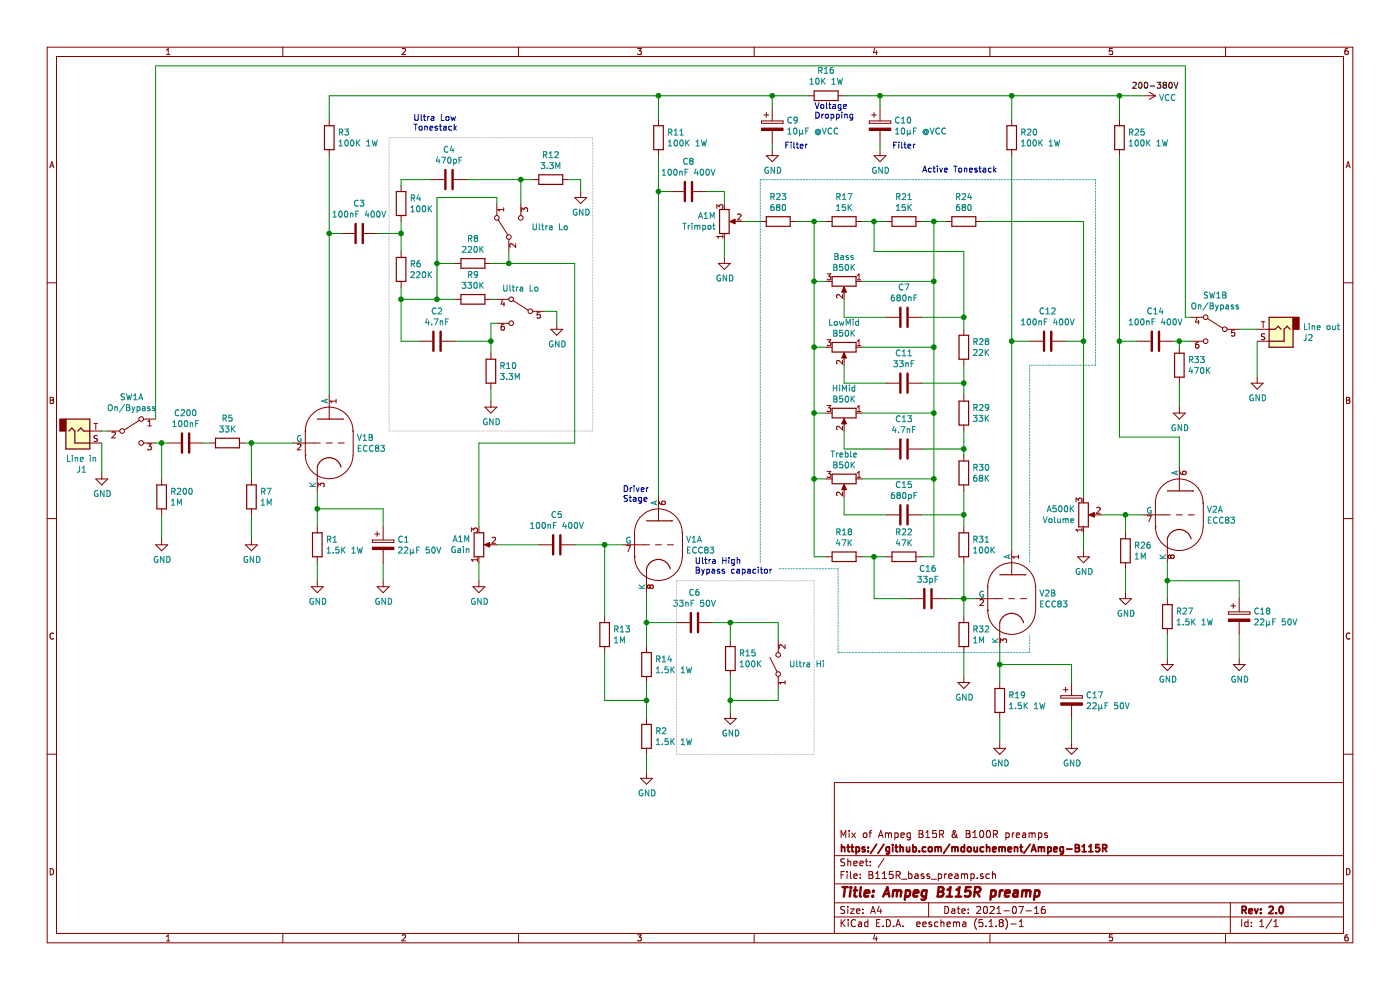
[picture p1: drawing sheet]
EESchema Schematic File Version 4
EELAYER 30 0
EELAYER END
$Descr A4 11693 8268
encoding utf-8
Sheet 1 1
Title "Ampeg B115R preamp"
Date "2021-07-16"
Rev "2.0"
Comp "https://github.com/mdouchement/Ampeg-B115R"
Comment1 "Mix of Ampeg B15R & B100R preamps"
Comment2 ""
Comment3 ""
Comment4 ""
$EndDescr
$Comp
L Connector:AudioJack2 J1
U 1 1
P 650 3600
F 0 "J1" H 682 3925 50  0000 C CNN
F 1 "Line in" H 682 3834 50  0000 C CNN
F 2 "Connector_Audio:Jack_6.35mm_Neutrik_NMJ4HCD2_Horizontal" H 650 3600 50  0001 C CNN
F 3 "~" H 650 3600 50  0001 C CNN
F 4 "https://www.tube-town.net/ttstore/cliff-6-3-mono-switched-jack.html" H 650 3600 50  0001 C CNN "Links"
	1    650  3600
	1    0    0    1   
$EndComp
$Comp
L Device:R R7
U 1 1
P 2100 4150
F 0 "R7" H 2170 4196 50  0000 L CNN
F 1 "1M" H 2170 4105 50  0000 L CNN
F 2 "Resistor_THT:R_Axial_DIN0414_L11.9mm_D4.5mm_P15.24mm_Horizontal" V 2030 4150 50  0001 C CNN
F 3 "~" H 2100 4150 50  0001 C CNN
F 4 "https://www.tube-town.net/ttstore/xicon-carbon-film-resistor-1m-1-watt.html" H 2100 4150 50  0001 C CNN "Links"
	1    2100 4150
	1    0    0    -1  
$EndComp
$Comp
L Device:R R5
U 1 1
P 1900 3700
F 0 "R5" V 1693 3700 50  0000 C CNN
F 1 "33K" V 1784 3700 50  0000 C CNN
F 2 "Resistor_THT:R_Axial_DIN0414_L11.9mm_D4.5mm_P15.24mm_Horizontal" V 1830 3700 50  0001 C CNN
F 3 "~" H 1900 3700 50  0001 C CNN
F 4 "https://www.tube-town.net/ttstore/xicon-carbon-film-resistor-68k-1-watt.html" H 1900 3700 50  0001 C CNN "Links"
	1    1900 3700
	0    1    1    0   
$EndComp
$Comp
L Valve:ECC83 V1
U 2 1
P 2750 3700
F 0 "V1" H 2978 3746 50  0000 L CNN
F 1 "ECC83" H 2978 3655 50  0000 L CNN
F 2 "Valve:Valve_Noval_P" H 3020 3300 50  0001 C CNN
F 3 "" H 2750 3700 50  0001 C CNN
F 4 "https://www.tube-town.net/ttstore/jj-12ax7-ecc83s.html" H 2750 3700 50  0001 C CNN "Links"
	2    2750 3700
	1    0    0    -1  
$EndComp
$Comp
L Device:R R3
U 1 1
P 2750 1150
F 0 "R3" H 2820 1196 50  0000 L CNN
F 1 "100K 1W" H 2820 1105 50  0000 L CNN
F 2 "Resistor_THT:R_Axial_DIN0414_L11.9mm_D4.5mm_P15.24mm_Horizontal" V 2680 1150 50  0001 C CNN
F 3 "~" H 2750 1150 50  0001 C CNN
F 4 "1W" H 2750 1150 50  0001 C CNN "Power"
F 5 "https://www.tube-town.net/ttstore/xicon-carbon-film-resistor-100k-1-watt.html" H 2750 1150 50  0001 C CNN "Links"
	1    2750 1150
	1    0    0    -1  
$EndComp
$Comp
L power:GND #PWR0107
U 1 1
P 2100 4500
F 0 "#PWR0107" H 2100 4250 50  0001 C CNN
F 1 "GND" H 2105 4327 50  0000 C CNN
F 2 "" H 2100 4500 50  0001 C CNN
F 3 "" H 2100 4500 50  0001 C CNN
	1    2100 4500
	1    0    0    -1  
$EndComp
$Comp
L Device:R R1
U 1 1
P 2650 4550
F 0 "R1" H 2720 4596 50  0000 L CNN
F 1 "1.5K 1W" H 2720 4505 50  0000 L CNN
F 2 "Resistor_THT:R_Axial_DIN0414_L11.9mm_D4.5mm_P15.24mm_Horizontal" V 2580 4550 50  0001 C CNN
F 3 "~" H 2650 4550 50  0001 C CNN
F 4 "https://www.tube-town.net/ttstore/xicon-carbon-film-resistor-1-5k-1-watt.html" H 2650 4550 50  0001 C CNN "Links"
	1    2650 4550
	1    0    0    -1  
$EndComp
$Comp
L power:GND #PWR0108
U 1 1
P 2650 4850
F 0 "#PWR0108" H 2650 4600 50  0001 C CNN
F 1 "GND" H 2655 4677 50  0000 C CNN
F 2 "" H 2650 4850 50  0001 C CNN
F 3 "" H 2650 4850 50  0001 C CNN
	1    2650 4850
	1    0    0    -1  
$EndComp
$Comp
L Device:CP C1
U 1 1
P 3200 4550
F 0 "C1" H 3318 4596 50  0000 L CNN
F 1 "22µF 50V" H 3318 4505 50  0000 L CNN
F 2 "Capacitor_THT:CP_Axial_L11.0mm_D6.0mm_P18.00mm_Horizontal" H 3238 4400 50  0001 C CNN
F 3 "~" H 3200 4550 50  0001 C CNN
F 4 "https://www.tube-town.net/ttstore/elektrolyt-47-f-63-volt.html" H 3200 4550 50  0001 C CNN "Links"
	1    3200 4550
	1    0    0    -1  
$EndComp
$Comp
L Valve:ECC83 V1
U 1 1
P 5500 4550
F 0 "V1" H 5728 4596 50  0000 L CNN
F 1 "ECC83" H 5728 4505 50  0000 L CNN
F 2 "Valve:Valve_Noval_P" H 5770 4150 50  0001 C CNN
F 3 "" H 5500 4550 50  0001 C CNN
F 4 "https://www.tube-town.net/ttstore/jj-12ax7-ecc83s.html" H 5500 4550 50  0001 C CNN "Links"
	1    5500 4550
	1    0    0    -1  
$EndComp
$Comp
L Device:R R2
U 1 1
P 5400 6150
F 0 "R2" H 5470 6196 50  0000 L CNN
F 1 "1.5K 1W" H 5470 6105 50  0000 L CNN
F 2 "Resistor_THT:R_Axial_DIN0414_L11.9mm_D4.5mm_P15.24mm_Horizontal" V 5330 6150 50  0001 C CNN
F 3 "~" H 5400 6150 50  0001 C CNN
F 4 "https://www.tube-town.net/ttstore/xicon-carbon-film-resistor-1-5k-1-watt.html" H 5400 6150 50  0001 C CNN "Links"
	1    5400 6150
	1    0    0    -1  
$EndComp
$Comp
L power:GND #PWR0109
U 1 1
P 5400 6450
F 0 "#PWR0109" H 5400 6200 50  0001 C CNN
F 1 "GND" H 5405 6277 50  0000 C CNN
F 2 "" H 5400 6450 50  0001 C CNN
F 3 "" H 5400 6450 50  0001 C CNN
	1    5400 6450
	1    0    0    -1  
$EndComp
$Comp
L Device:C C3
U 1 1
P 3000 1950
F 0 "C3" V 2748 1950 50  0000 C CNN
F 1 "100nF 400V" V 2839 1950 50  0000 C CNN
F 2 "Capacitor_THT:C_Axial_L19.0mm_D7.5mm_P25.00mm_Horizontal" H 3038 1800 50  0001 C CNN
F 3 "~" H 3000 1950 50  0001 C CNN
F 4 "https://www.tube-town.net/ttstore/mallory-150-s-0-1-f-630-vdc.html" H 3000 1950 50  0001 C CNN "Links"
	1    3000 1950
	0    1    1    0   
$EndComp
$Comp
L Device:C C200
U 1 1
P 1550 3700
F 0 "C200" V 1298 3700 50  0000 C CNN
F 1 "100nF" V 1389 3700 50  0000 C CNN
F 2 "Capacitor_THT:C_Axial_L19.0mm_D7.5mm_P25.00mm_Horizontal" H 1588 3550 50  0001 C CNN
F 3 "~" H 1550 3700 50  0001 C CNN
F 4 "https://www.tube-town.net/ttstore/tubular-film-capacitor-0-1-f-630-v.html" H 1550 3700 50  0001 C CNN "Links"
	1    1550 3700
	0    1    1    0   
$EndComp
Wire Wire Line
	1350 4000 1350 3700
$Comp
L Switch:SW_DPDT_x2 SW1
U 1 1
P 1100 3600
F 0 "SW1" H 1100 3885 50  0000 C CNN
F 1 "On/Bypass" H 1100 3794 50  0000 C CNN
F 2 "Button_Switch_THT:SW_E-Switch_EG1271_DPDT" H 1100 3600 50  0001 C CNN
F 3 "~" H 1100 3600 50  0001 C CNN
F 4 "https://www.tube-town.net/ttstore/alpha-footswitch-3pdt-latching.html" H 1100 3600 50  0001 C CNN "Links"
	1    1100 3600
	1    0    0    -1  
$EndComp
Wire Wire Line
	850  3700 850  3950
$Comp
L power:GND #PWR0106
U 1 1
P 850 3950
F 0 "#PWR0106" H 850 3700 50  0001 C CNN
F 1 "GND" H 855 3777 50  0000 C CNN
F 2 "" H 850 3950 50  0001 C CNN
F 3 "" H 850 3950 50  0001 C CNN
	1    850  3950
	1    0    0    -1  
$EndComp
$Comp
L power:GND #PWR0101
U 1 1
P 1350 4500
F 0 "#PWR0101" H 1350 4250 50  0001 C CNN
F 1 "GND" H 1355 4327 50  0000 C CNN
F 2 "" H 1350 4500 50  0001 C CNN
F 3 "" H 1350 4500 50  0001 C CNN
	1    1350 4500
	1    0    0    -1  
$EndComp
Wire Wire Line
	1350 4300 1350 4500
$Comp
L Device:R R200
U 1 1
P 1350 4150
F 0 "R200" H 1420 4196 50  0000 L CNN
F 1 "1M" H 1420 4105 50  0000 L CNN
F 2 "Resistor_THT:R_Axial_DIN0414_L11.9mm_D4.5mm_P15.24mm_Horizontal" V 1280 4150 50  0001 C CNN
F 3 "~" H 1350 4150 50  0001 C CNN
F 4 "https://www.tube-town.net/ttstore/xicon-carbon-film-resistor-1m-1-watt.html" H 1350 4150 50  0001 C CNN "Links"
	1    1350 4150
	1    0    0    -1  
$EndComp
Wire Wire Line
	2100 4300 2100 4500
Wire Wire Line
	2100 3700 2100 4000
$Comp
L Switch:SW_DPDT_x2 SW1
U 2 1
P 10150 2750
F 0 "SW1" H 10150 3035 50  0000 C CNN
F 1 "On/Bypass" H 10150 2944 50  0000 C CNN
F 2 "Button_Switch_THT:SW_E-Switch_EG1271_DPDT" H 10150 2750 50  0001 C CNN
F 3 "~" H 10150 2750 50  0001 C CNN
F 4 "https://www.tube-town.net/ttstore/alpha-footswitch-3pdt-latching.html" H 10150 2750 50  0001 C CNN "Links"
	2    10150 2750
	-1   0    0    -1  
$EndComp
Wire Wire Line
	9950 2650 9900 2650
Wire Wire Line
	10350 2750 10500 2750
$Comp
L power:GND #PWR0116
U 1 1
P 10500 3150
F 0 "#PWR0116" H 10500 2900 50  0001 C CNN
F 1 "GND" H 10505 2977 50  0000 C CNN
F 2 "" H 10500 3150 50  0001 C CNN
F 3 "" H 10500 3150 50  0001 C CNN
	1    10500 3150
	1    0    0    -1  
$EndComp
Wire Wire Line
	850  3600 900  3600
Wire Wire Line
	1300 550  9900 550 
Wire Wire Line
	1300 3700 1350 3700
Connection ~ 1350 3700
Wire Wire Line
	1350 3700 1400 3700
Wire Wire Line
	1700 3700 1750 3700
Wire Wire Line
	2050 3700 2100 3700
Connection ~ 2100 3700
Connection ~ 2750 1950
Wire Wire Line
	2750 1950 2850 1950
$Comp
L Device:R R11
U 1 1
P 5500 1150
F 0 "R11" H 5570 1196 50  0000 L CNN
F 1 "100K 1W" H 5570 1105 50  0000 L CNN
F 2 "Resistor_THT:R_Axial_DIN0414_L11.9mm_D4.5mm_P15.24mm_Horizontal" V 5430 1150 50  0001 C CNN
F 3 "~" H 5500 1150 50  0001 C CNN
F 4 "1W" H 5500 1150 50  0001 C CNN "Power"
F 5 "https://www.tube-town.net/ttstore/xicon-carbon-film-resistor-100k-1-watt.html" H 5500 1150 50  0001 C CNN "Links"
	1    5500 1150
	1    0    0    -1  
$EndComp
$Comp
L Device:C C8
U 1 1
P 5750 1600
F 0 "C8" V 5498 1600 50  0000 C CNN
F 1 "100nF 400V" V 5589 1600 50  0000 C CNN
F 2 "Capacitor_THT:C_Axial_L19.0mm_D7.5mm_P25.00mm_Horizontal" H 5788 1450 50  0001 C CNN
F 3 "~" H 5750 1600 50  0001 C CNN
F 4 "https://www.tube-town.net/ttstore/mallory-150-s-0-1-f-630-vdc.html" H 5750 1600 50  0001 C CNN "Links"
	1    5750 1600
	0    1    1    0   
$EndComp
Wire Wire Line
	5500 1300 5500 1600
Wire Wire Line
	5500 1600 5600 1600
$Comp
L Device:R R19
U 1 1
P 8350 5850
F 0 "R19" H 8420 5896 50  0000 L CNN
F 1 "1.5K 1W" H 8420 5805 50  0000 L CNN
F 2 "Resistor_THT:R_Axial_DIN0414_L11.9mm_D4.5mm_P15.24mm_Horizontal" V 8280 5850 50  0001 C CNN
F 3 "~" H 8350 5850 50  0001 C CNN
	1    8350 5850
	1    0    0    -1  
$EndComp
$Comp
L power:GND #PWR0112
U 1 1
P 8950 6200
F 0 "#PWR0112" H 8950 5950 50  0001 C CNN
F 1 "GND" H 8955 6027 50  0000 C CNN
F 2 "" H 8950 6200 50  0001 C CNN
F 3 "" H 8950 6200 50  0001 C CNN
	1    8950 6200
	1    0    0    -1  
$EndComp
$Comp
L Device:R R20
U 1 1
P 8450 1150
F 0 "R20" H 8520 1196 50  0000 L CNN
F 1 "100K 1W" H 8520 1105 50  0000 L CNN
F 2 "Resistor_THT:R_Axial_DIN0414_L11.9mm_D4.5mm_P15.24mm_Horizontal" V 8380 1150 50  0001 C CNN
F 3 "~" H 8450 1150 50  0001 C CNN
F 4 "1W" H 8450 1150 50  0001 C CNN "Power"
F 5 "https://www.tube-town.net/ttstore/xicon-carbon-film-resistor-100k-1-watt.html" H 8450 1150 50  0001 C CNN "Links"
	1    8450 1150
	1    0    0    -1  
$EndComp
Wire Wire Line
	5500 1000 5500 800 
$Comp
L power:VCC #PWR0119
U 1 1
P 9550 800
F 0 "#PWR0119" H 9550 650 50  0001 C CNN
F 1 "VCC" V 9565 928 50  0000 L CNN
F 2 "" H 9550 800 50  0001 C CNN
F 3 "" H 9550 800 50  0001 C CNN
	1    9550 800 
	0    1    1    0   
$EndComp
Text Label 9450 750  0    50   ~ 0
200-380V
Wire Wire Line
	2750 1950 2750 3300
$Comp
L Device:C C12
U 1 1
P 8750 2850
F 0 "C12" V 8498 2850 50  0000 C CNN
F 1 "100nF 400V" V 8589 2850 50  0000 C CNN
F 2 "Capacitor_THT:C_Axial_L19.0mm_D7.5mm_P25.00mm_Horizontal" H 8788 2700 50  0001 C CNN
F 3 "~" H 8750 2850 50  0001 C CNN
F 4 "https://www.tube-town.net/ttstore/mallory-150-s-0-1-f-630-vdc.html" H 8750 2850 50  0001 C CNN "Links"
	1    8750 2850
	0    1    1    0   
$EndComp
Wire Wire Line
	8450 2850 8600 2850
Wire Wire Line
	7350 900  7350 800 
$Comp
L Device:R R16
U 1 1
P 6900 800
F 0 "R16" V 7107 800 50  0000 C CNN
F 1 "10K 1W" V 7016 800 50  0000 C CNN
F 2 "Resistor_THT:R_Axial_DIN0414_L11.9mm_D4.5mm_P15.24mm_Horizontal" V 6830 800 50  0001 C CNN
F 3 "~" H 6900 800 50  0001 C CNN
	1    6900 800 
	0    -1   -1   0   
$EndComp
Wire Wire Line
	7350 1200 7350 1250
$Comp
L power:GND #PWR0120
U 1 1
P 7350 1250
F 0 "#PWR0120" H 7350 1000 50  0001 C CNN
F 1 "GND" H 7355 1077 50  0000 C CNN
F 2 "" H 7350 1250 50  0001 C CNN
F 3 "" H 7350 1250 50  0001 C CNN
	1    7350 1250
	1    0    0    -1  
$EndComp
$Comp
L Device:CP C10
U 1 1
P 7350 1050
F 0 "C10" H 7468 1096 50  0000 L CNN
F 1 "10µF @VCC" H 7468 1005 50  0000 L CNN
F 2 "Capacitor_THT:CP_Radial_D10.0mm_P7.50mm" H 7388 900 50  0001 C CNN
F 3 "~" H 7350 1050 50  0001 C CNN
F 4 "https://www.tube-town.net/ttstore/elektrolyt-47-f-63-volt.html" H 7350 1050 50  0001 C CNN "Links"
	1    7350 1050
	1    0    0    -1  
$EndComp
$Comp
L Device:CP C9
U 1 1
P 6450 1050
F 0 "C9" H 6568 1096 50  0000 L CNN
F 1 "10µF @VCC" H 6568 1005 50  0000 L CNN
F 2 "Capacitor_THT:CP_Radial_D10.0mm_P7.50mm" H 6488 900 50  0001 C CNN
F 3 "~" H 6450 1050 50  0001 C CNN
F 4 "https://www.tube-town.net/ttstore/elektrolyt-47-f-63-volt.html" H 6450 1050 50  0001 C CNN "Links"
	1    6450 1050
	1    0    0    -1  
$EndComp
$Comp
L power:GND #PWR0121
U 1 1
P 6450 1250
F 0 "#PWR0121" H 6450 1000 50  0001 C CNN
F 1 "GND" H 6455 1077 50  0000 C CNN
F 2 "" H 6450 1250 50  0001 C CNN
F 3 "" H 6450 1250 50  0001 C CNN
	1    6450 1250
	1    0    0    -1  
$EndComp
Wire Wire Line
	6450 1200 6450 1250
$Comp
L Valve:ECC83 V2
U 1 1
P 9850 4300
F 0 "V2" H 10078 4346 50  0000 L CNN
F 1 "ECC83" H 10078 4255 50  0000 L CNN
F 2 "Valve:Valve_Noval_P" H 10120 3900 50  0001 C CNN
F 3 "http://www.r-type.org/pdfs/ecc83.pdf" H 9850 4300 50  0001 C CNN
	1    9850 4300
	1    0    0    -1  
$EndComp
$Comp
L power:GND #PWR0115
U 1 1
P 9050 4600
F 0 "#PWR0115" H 9050 4350 50  0001 C CNN
F 1 "GND" H 9055 4427 50  0000 C CNN
F 2 "" H 9050 4600 50  0001 C CNN
F 3 "" H 9050 4600 50  0001 C CNN
	1    9050 4600
	1    0    0    -1  
$EndComp
Wire Wire Line
	9050 4600 9050 4450
$Comp
L Device:CP C17
U 1 1
P 8950 5850
F 0 "C17" H 9068 5896 50  0000 L CNN
F 1 "22µF 50V" H 9068 5805 50  0000 L CNN
F 2 "Capacitor_THT:CP_Axial_L11.0mm_D6.0mm_P18.00mm_Horizontal" H 8988 5700 50  0001 C CNN
F 3 "~" H 8950 5850 50  0001 C CNN
F 4 "https://www.tube-town.net/ttstore/elektrolyt-47-f-63-volt.html" H 8950 5850 50  0001 C CNN "Links"
	1    8950 5850
	1    0    0    -1  
$EndComp
Wire Wire Line
	8950 5700 8950 5550
Wire Wire Line
	8950 5550 8350 5550
Wire Wire Line
	8950 6000 8950 6200
Wire Wire Line
	8350 5400 8350 5550
Connection ~ 8350 5550
Wire Wire Line
	8350 5550 8350 5700
Connection ~ 8450 2850
Wire Wire Line
	8450 1300 8450 2850
Wire Wire Line
	8450 1000 8450 800 
Wire Wire Line
	9850 3900 9850 3650
$Comp
L Device:R R32
U 1 1
P 8050 5300
F 0 "R32" H 8120 5346 50  0000 L CNN
F 1 "1M" H 8120 5255 50  0000 L CNN
F 2 "Resistor_THT:R_Axial_DIN0414_L11.9mm_D4.5mm_P15.24mm_Horizontal" V 7980 5300 50  0001 C CNN
F 3 "~" H 8050 5300 50  0001 C CNN
F 4 "https://www.tube-town.net/ttstore/xicon-carbon-film-resistor-1m-1-watt.html" H 8050 5300 50  0001 C CNN "Links"
	1    8050 5300
	1    0    0    -1  
$EndComp
$Comp
L power:GND #PWR0103
U 1 1
P 8050 5650
F 0 "#PWR0103" H 8050 5400 50  0001 C CNN
F 1 "GND" H 8055 5477 50  0000 C CNN
F 2 "" H 8050 5650 50  0001 C CNN
F 3 "" H 8050 5650 50  0001 C CNN
	1    8050 5650
	1    0    0    -1  
$EndComp
Wire Wire Line
	8050 5450 8050 5650
Wire Wire Line
	8900 2850 9050 2850
$Comp
L Device:R R24
U 1 1
P 8050 1850
F 0 "R24" V 7843 1850 50  0000 C CNN
F 1 "680" V 7934 1850 50  0000 C CNN
F 2 "" V 7980 1850 50  0001 C CNN
F 3 "~" H 8050 1850 50  0001 C CNN
	1    8050 1850
	0    1    1    0   
$EndComp
$Comp
L Device:R R21
U 1 1
P 7550 1850
F 0 "R21" V 7343 1850 50  0000 C CNN
F 1 "15K" V 7434 1850 50  0000 C CNN
F 2 "" V 7480 1850 50  0001 C CNN
F 3 "~" H 7550 1850 50  0001 C CNN
	1    7550 1850
	0    1    1    0   
$EndComp
$Comp
L Device:R R17
U 1 1
P 7050 1850
F 0 "R17" V 6843 1850 50  0000 C CNN
F 1 "15K" V 6934 1850 50  0000 C CNN
F 2 "" V 6980 1850 50  0001 C CNN
F 3 "~" H 7050 1850 50  0001 C CNN
	1    7050 1850
	0    1    1    0   
$EndComp
$Comp
L Device:R_POT Bass
U 1 1
P 7050 2350
F 0 "Bass" V 6843 2350 50  0000 C CNN
F 1 "B50K" V 6934 2350 50  0000 C CNN
F 2 "" H 7050 2350 50  0001 C CNN
F 3 "~" H 7050 2350 50  0001 C CNN
	1    7050 2350
	0    1    1    0   
$EndComp
$Comp
L Device:R_POT LowMid
U 1 1
P 7050 2900
F 0 "LowMid" V 6843 2900 50  0000 C CNN
F 1 "B50K" V 6934 2900 50  0000 C CNN
F 2 "" H 7050 2900 50  0001 C CNN
F 3 "~" H 7050 2900 50  0001 C CNN
	1    7050 2900
	0    1    1    0   
$EndComp
$Comp
L Device:R_POT HiMid
U 1 1
P 7050 3450
F 0 "HiMid" V 6843 3450 50  0000 C CNN
F 1 "B50K" V 6934 3450 50  0000 C CNN
F 2 "" H 7050 3450 50  0001 C CNN
F 3 "~" H 7050 3450 50  0001 C CNN
	1    7050 3450
	0    1    1    0   
$EndComp
$Comp
L Device:R_POT Treble
U 1 1
P 7050 4000
F 0 "Treble" V 6843 4000 50  0000 C CNN
F 1 "B50K" V 6934 4000 50  0000 C CNN
F 2 "" H 7050 4000 50  0001 C CNN
F 3 "~" H 7050 4000 50  0001 C CNN
	1    7050 4000
	0    1    1    0   
$EndComp
$Comp
L Device:C C7
U 1 1
P 7550 2650
F 0 "C7" V 7298 2650 50  0000 C CNN
F 1 "680nF" V 7389 2650 50  0000 C CNN
F 2 "" H 7588 2500 50  0001 C CNN
F 3 "~" H 7550 2650 50  0001 C CNN
	1    7550 2650
	0    1    1    0   
$EndComp
Wire Wire Line
	7200 1850 7300 1850
Wire Wire Line
	7700 1850 7800 1850
Wire Wire Line
	7800 1850 7800 2350
Wire Wire Line
	7800 2350 7200 2350
Connection ~ 7800 1850
Wire Wire Line
	7800 1850 7900 1850
Wire Wire Line
	7050 2500 7050 2650
Wire Wire Line
	7050 2650 7400 2650
Wire Wire Line
	7300 1850 7300 2100
Wire Wire Line
	7300 2100 8050 2100
Wire Wire Line
	8050 2100 8050 2650
Wire Wire Line
	8050 2650 7700 2650
Connection ~ 7300 1850
Wire Wire Line
	7300 1850 7400 1850
Wire Wire Line
	7800 2350 7800 2900
Wire Wire Line
	7800 2900 7200 2900
Connection ~ 7800 2350
$Comp
L Device:C C11
U 1 1
P 7550 3200
F 0 "C11" V 7298 3200 50  0000 C CNN
F 1 "33nF" V 7389 3200 50  0000 C CNN
F 2 "" H 7588 3050 50  0001 C CNN
F 3 "~" H 7550 3200 50  0001 C CNN
	1    7550 3200
	0    1    1    0   
$EndComp
Wire Wire Line
	7400 3200 7050 3200
Wire Wire Line
	7050 3200 7050 3050
Wire Wire Line
	7800 2900 7800 3450
Wire Wire Line
	7800 3450 7200 3450
Connection ~ 7800 2900
$Comp
L Device:C C13
U 1 1
P 7550 3750
F 0 "C13" V 7298 3750 50  0000 C CNN
F 1 "4.7nF" V 7389 3750 50  0000 C CNN
F 2 "" H 7588 3600 50  0001 C CNN
F 3 "~" H 7550 3750 50  0001 C CNN
	1    7550 3750
	0    1    1    0   
$EndComp
Wire Wire Line
	7400 3750 7050 3750
Wire Wire Line
	7050 3750 7050 3600
Wire Wire Line
	6900 1850 6800 1850
Wire Wire Line
	6800 1850 6800 2350
Wire Wire Line
	6800 2350 6900 2350
Connection ~ 6800 2350
Wire Wire Line
	6800 3450 6900 3450
Wire Wire Line
	6800 3450 6800 4000
Wire Wire Line
	6800 4000 6900 4000
Connection ~ 6800 3450
$Comp
L Device:C C15
U 1 1
P 7550 4300
F 0 "C15" V 7298 4300 50  0000 C CNN
F 1 "680pF" V 7389 4300 50  0000 C CNN
F 2 "" H 7588 4150 50  0001 C CNN
F 3 "~" H 7550 4300 50  0001 C CNN
	1    7550 4300
	0    1    1    0   
$EndComp
Wire Wire Line
	7400 4300 7050 4300
Wire Wire Line
	7050 4300 7050 4150
Wire Wire Line
	7800 3450 7800 4000
Wire Wire Line
	7800 4000 7200 4000
Connection ~ 7800 3450
$Comp
L Device:R R28
U 1 1
P 8050 2900
F 0 "R28" H 8120 2946 50  0000 L CNN
F 1 "22K" H 8120 2855 50  0000 L CNN
F 2 "" V 7980 2900 50  0001 C CNN
F 3 "~" H 8050 2900 50  0001 C CNN
	1    8050 2900
	1    0    0    -1  
$EndComp
$Comp
L Device:R R29
U 1 1
P 8050 3450
F 0 "R29" H 8120 3496 50  0000 L CNN
F 1 "33K" H 8120 3405 50  0000 L CNN
F 2 "" V 7980 3450 50  0001 C CNN
F 3 "~" H 8050 3450 50  0001 C CNN
	1    8050 3450
	1    0    0    -1  
$EndComp
$Comp
L Device:R R30
U 1 1
P 8050 3950
F 0 "R30" H 8120 3996 50  0000 L CNN
F 1 "68K" H 8120 3905 50  0000 L CNN
F 2 "" V 7980 3950 50  0001 C CNN
F 3 "~" H 8050 3950 50  0001 C CNN
	1    8050 3950
	1    0    0    -1  
$EndComp
$Comp
L Device:R R31
U 1 1
P 8050 4550
F 0 "R31" H 8120 4596 50  0000 L CNN
F 1 "100K" H 8120 4505 50  0000 L CNN
F 2 "" V 7980 4550 50  0001 C CNN
F 3 "~" H 8050 4550 50  0001 C CNN
	1    8050 4550
	1    0    0    -1  
$EndComp
Wire Wire Line
	7700 3200 8050 3200
Wire Wire Line
	8050 3200 8050 3050
Wire Wire Line
	8050 2750 8050 2650
Connection ~ 8050 2650
Wire Wire Line
	8050 3300 8050 3200
Connection ~ 8050 3200
Wire Wire Line
	8050 3600 8050 3750
Wire Wire Line
	8050 3750 7700 3750
Wire Wire Line
	8050 3750 8050 3800
Connection ~ 8050 3750
Wire Wire Line
	8050 4100 8050 4300
Wire Wire Line
	8050 4300 7700 4300
Wire Wire Line
	8050 4300 8050 4400
Connection ~ 8050 4300
$Comp
L Device:R R22
U 1 1
P 7550 4650
F 0 "R22" V 7343 4650 50  0000 C CNN
F 1 "47K" V 7434 4650 50  0000 C CNN
F 2 "" V 7480 4650 50  0001 C CNN
F 3 "~" H 7550 4650 50  0001 C CNN
	1    7550 4650
	0    1    1    0   
$EndComp
$Comp
L Device:R R18
U 1 1
P 7050 4650
F 0 "R18" V 6843 4650 50  0000 C CNN
F 1 "47K" V 6934 4650 50  0000 C CNN
F 2 "" V 6980 4650 50  0001 C CNN
F 3 "~" H 7050 4650 50  0001 C CNN
	1    7050 4650
	0    1    1    0   
$EndComp
Wire Wire Line
	6900 4650 6800 4650
Wire Wire Line
	6800 4650 6800 4000
Connection ~ 6800 4000
Wire Wire Line
	7200 4650 7300 4650
Wire Wire Line
	7700 4650 7800 4650
Wire Wire Line
	7800 4650 7800 4000
Connection ~ 7800 4000
$Comp
L Device:C C16
U 1 1
P 7750 5000
F 0 "C16" V 7498 5000 50  0000 C CNN
F 1 "33pF" V 7589 5000 50  0000 C CNN
F 2 "" H 7788 4850 50  0001 C CNN
F 3 "~" H 7750 5000 50  0001 C CNN
	1    7750 5000
	0    1    1    0   
$EndComp
Wire Wire Line
	7300 4650 7300 5000
Wire Wire Line
	7300 5000 7600 5000
Connection ~ 7300 4650
Wire Wire Line
	7300 4650 7400 4650
Wire Wire Line
	7900 5000 8050 5000
Wire Wire Line
	8050 5000 8050 4700
Wire Wire Line
	8050 5000 8050 5150
Connection ~ 8050 5000
$Comp
L Valve:ECC83 V2
U 2 1
P 8450 5000
F 0 "V2" H 8678 5046 50  0000 L CNN
F 1 "ECC83" H 8678 4955 50  0000 L CNN
F 2 "Valve:Valve_Noval_P" H 8720 4600 50  0001 C CNN
F 3 "http://www.r-type.org/pdfs/ecc83.pdf" H 8450 5000 50  0001 C CNN
	2    8450 5000
	1    0    0    -1  
$EndComp
Wire Wire Line
	8450 2850 8450 4600
Wire Wire Line
	8050 5000 8150 5000
Wire Wire Line
	8200 1850 9050 1850
Wire Wire Line
	9050 1850 9050 2850
Connection ~ 9050 2850
Wire Wire Line
	7050 800  7350 800 
Wire Wire Line
	5400 6300 5400 6450
Wire Wire Line
	5500 1600 5500 4150
$Comp
L Device:R R14
U 1 1
P 5400 5550
F 0 "R14" H 5470 5596 50  0000 L CNN
F 1 "1.5K 1W" H 5470 5505 50  0000 L CNN
F 2 "Resistor_THT:R_Axial_DIN0414_L11.9mm_D4.5mm_P15.24mm_Horizontal" V 5330 5550 50  0001 C CNN
F 3 "~" H 5400 5550 50  0001 C CNN
F 4 "https://www.tube-town.net/ttstore/xicon-carbon-film-resistor-1-5k-1-watt.html" H 5400 5550 50  0001 C CNN "Links"
	1    5400 5550
	1    0    0    -1  
$EndComp
$Comp
L Device:R R13
U 1 1
P 5050 5300
F 0 "R13" H 5120 5346 50  0000 L CNN
F 1 "1M" H 5120 5255 50  0000 L CNN
F 2 "Resistor_THT:R_Axial_DIN0414_L11.9mm_D4.5mm_P15.24mm_Horizontal" V 4980 5300 50  0001 C CNN
F 3 "~" H 5050 5300 50  0001 C CNN
F 4 "https://www.tube-town.net/ttstore/xicon-carbon-film-resistor-1m-1-watt.html" H 5050 5300 50  0001 C CNN "Links"
	1    5050 5300
	1    0    0    -1  
$EndComp
Wire Wire Line
	5050 5450 5050 5850
Wire Wire Line
	5050 5850 5400 5850
Wire Wire Line
	5400 5850 5400 5700
Wire Wire Line
	5400 5850 5400 6000
Connection ~ 5400 5850
Wire Wire Line
	5400 5400 5400 5200
Wire Wire Line
	5050 5150 5050 4550
Wire Wire Line
	5050 4550 5200 4550
$Comp
L Device:C C6
U 1 1
P 5800 5200
F 0 "C6" V 5548 5200 50  0000 C CNN
F 1 "33nF 50V" V 5639 5200 50  0000 C CNN
F 2 "" H 5838 5050 50  0001 C CNN
F 3 "~" H 5800 5200 50  0001 C CNN
	1    5800 5200
	0    1    1    0   
$EndComp
Wire Wire Line
	5400 5200 5650 5200
Connection ~ 5400 5200
Wire Wire Line
	5400 5200 5400 4950
$Comp
L Device:R R15
U 1 1
P 6100 5500
F 0 "R15" H 6170 5546 50  0000 L CNN
F 1 "100K" H 6170 5455 50  0000 L CNN
F 2 "Resistor_THT:R_Axial_DIN0414_L11.9mm_D4.5mm_P15.24mm_Horizontal" V 6030 5500 50  0001 C CNN
F 3 "~" H 6100 5500 50  0001 C CNN
F 4 "https://www.tube-town.net/ttstore/xicon-carbon-film-resistor-1m-1-watt.html" H 6100 5500 50  0001 C CNN "Links"
	1    6100 5500
	1    0    0    -1  
$EndComp
Wire Wire Line
	5950 5200 6100 5200
Wire Wire Line
	6100 5200 6100 5350
$Comp
L power:GND #PWR0104
U 1 1
P 6100 5950
F 0 "#PWR0104" H 6100 5700 50  0001 C CNN
F 1 "GND" H 6105 5777 50  0000 C CNN
F 2 "" H 6100 5950 50  0001 C CNN
F 3 "" H 6100 5950 50  0001 C CNN
	1    6100 5950
	1    0    0    -1  
$EndComp
Wire Wire Line
	6100 5650 6100 5850
Wire Wire Line
	6500 5750 6500 5850
Wire Wire Line
	6500 5850 6100 5850
Connection ~ 6100 5850
Wire Wire Line
	6100 5850 6100 5950
Wire Wire Line
	6500 5350 6500 5200
Wire Wire Line
	6500 5200 6100 5200
Connection ~ 6100 5200
$Comp
L Switch:SW_DPST_x2 SW2
U 1 1
P 6500 5550
F 0 "SW2" V 6500 5462 50  0001 R CNN
F 1 "Ultra Hi" V 6500 5462 50  0000 R CNN
F 2 "" H 6500 5550 50  0001 C CNN
F 3 "~" H 6500 5550 50  0001 C CNN
	1    6500 5550
	0    -1   -1   0   
$EndComp
Wire Wire Line
	2100 3700 2450 3700
$Comp
L Device:C C5
U 1 1
P 4650 4550
F 0 "C5" V 4398 4550 50  0000 C CNN
F 1 "100nF 400V" V 4489 4550 50  0000 C CNN
F 2 "Capacitor_THT:C_Axial_L19.0mm_D7.5mm_P25.00mm_Horizontal" H 4688 4400 50  0001 C CNN
F 3 "~" H 4650 4550 50  0001 C CNN
F 4 "https://www.tube-town.net/ttstore/mallory-150-s-0-1-f-630-vdc.html" H 4650 4550 50  0001 C CNN "Links"
	1    4650 4550
	0    1    1    0   
$EndComp
$Comp
L Device:R_POT Gain
U 1 1
P 4000 4550
F 0 "Gain" H 3931 4596 50  0000 R CNN
F 1 "A1M" H 3931 4505 50  0000 R CNN
F 2 "Potentiometer_THT:Potentiometer_Piher_PC-16_Single_Horizontal" H 4000 4550 50  0001 C CNN
F 3 "~" H 4000 4550 50  0001 C CNN
F 4 "https://www.tube-town.net/ttstore/potentiometer-bourns-500k-log-hrt.html" H 4000 4550 50  0001 C CNN "Links"
	1    4000 4550
	1    0    0    1   
$EndComp
$Comp
L power:GND #PWR0105
U 1 1
P 4000 4850
F 0 "#PWR0105" H 4000 4600 50  0001 C CNN
F 1 "GND" H 4005 4677 50  0000 C CNN
F 2 "" H 4000 4850 50  0001 C CNN
F 3 "" H 4000 4850 50  0001 C CNN
	1    4000 4850
	1    0    0    -1  
$EndComp
Wire Wire Line
	4000 4850 4000 4700
$Comp
L Switch:SW_DPDT_x2 SW3
U 1 1
P 4250 1900
F 0 "SW3" H 4250 2185 50  0001 C CNN
F 1 "Ultra Lo" V 4250 1712 50  0000 R CNN
F 2 "" H 4250 1900 50  0001 C CNN
F 3 "~" H 4250 1900 50  0001 C CNN
	1    4250 1900
	0    -1   -1   0   
$EndComp
$Comp
L Device:R R4
U 1 1
P 3350 1700
F 0 "R4" H 3420 1746 50  0000 L CNN
F 1 "100K" H 3420 1655 50  0000 L CNN
F 2 "" V 3280 1700 50  0001 C CNN
F 3 "~" H 3350 1700 50  0001 C CNN
	1    3350 1700
	1    0    0    -1  
$EndComp
$Comp
L Device:R R6
U 1 1
P 3350 2250
F 0 "R6" H 3420 2296 50  0000 L CNN
F 1 "220K" H 3420 2205 50  0000 L CNN
F 2 "" V 3280 2250 50  0001 C CNN
F 3 "~" H 3350 2250 50  0001 C CNN
	1    3350 2250
	1    0    0    -1  
$EndComp
$Comp
L Device:C C4
U 1 1
P 3750 1500
F 0 "C4" V 3498 1500 50  0000 C CNN
F 1 "470pF" V 3589 1500 50  0000 C CNN
F 2 "" H 3788 1350 50  0001 C CNN
F 3 "~" H 3750 1500 50  0001 C CNN
	1    3750 1500
	0    1    1    0   
$EndComp
$Comp
L Device:R R12
U 1 1
P 4600 1500
F 0 "R12" V 4393 1500 50  0000 C CNN
F 1 "3.3M" V 4484 1500 50  0000 C CNN
F 2 "Resistor_THT:R_Axial_DIN0414_L11.9mm_D4.5mm_P15.24mm_Horizontal" V 4530 1500 50  0001 C CNN
F 3 "~" H 4600 1500 50  0001 C CNN
F 4 "https://www.tube-town.net/ttstore/xicon-carbon-film-resistor-68k-1-watt.html" H 4600 1500 50  0001 C CNN "Links"
	1    4600 1500
	0    1    1    0   
$EndComp
Wire Wire Line
	2750 1300 2750 1950
Wire Wire Line
	3600 1500 3350 1500
Wire Wire Line
	3350 1500 3350 1550
Wire Wire Line
	3900 1500 4350 1500
Wire Wire Line
	4250 2100 4250 2200
Wire Wire Line
	4350 1700 4350 1500
Connection ~ 4350 1500
Wire Wire Line
	4350 1500 4450 1500
$Comp
L power:GND #PWR0110
U 1 1
P 4850 1600
F 0 "#PWR0110" H 4850 1350 50  0001 C CNN
F 1 "GND" H 4855 1427 50  0000 C CNN
F 2 "" H 4850 1600 50  0001 C CNN
F 3 "" H 4850 1600 50  0001 C CNN
	1    4850 1600
	1    0    0    -1  
$EndComp
Wire Wire Line
	4750 1500 4850 1500
Wire Wire Line
	4850 1500 4850 1600
$Comp
L Device:R R8
U 1 1
P 3950 2200
F 0 "R8" V 3743 2200 50  0000 C CNN
F 1 "220K" V 3834 2200 50  0000 C CNN
F 2 "" V 3880 2200 50  0001 C CNN
F 3 "~" H 3950 2200 50  0001 C CNN
	1    3950 2200
	0    1    1    0   
$EndComp
Wire Wire Line
	4100 2200 4250 2200
Wire Wire Line
	3650 2200 3800 2200
$Comp
L Switch:SW_DPDT_x2 SW3
U 2 1
P 4350 2600
F 0 "SW3" H 4350 2275 50  0001 C CNN
F 1 "Ultra Lo" H 4350 2793 50  0000 C CNN
F 2 "" H 4350 2600 50  0001 C CNN
F 3 "~" H 4350 2600 50  0001 C CNN
	2    4350 2600
	-1   0    0    -1  
$EndComp
$Comp
L power:GND #PWR0111
U 1 1
P 4650 2700
F 0 "#PWR0111" H 4650 2450 50  0001 C CNN
F 1 "GND" H 4655 2527 50  0000 C CNN
F 2 "" H 4650 2700 50  0001 C CNN
F 3 "" H 4650 2700 50  0001 C CNN
	1    4650 2700
	1    0    0    -1  
$EndComp
Wire Wire Line
	4550 2600 4650 2600
Wire Wire Line
	4650 2600 4650 2700
$Comp
L Device:R R9
U 1 1
P 3950 2500
F 0 "R9" V 3743 2500 50  0000 C CNN
F 1 "330K" V 3834 2500 50  0000 C CNN
F 2 "" V 3880 2500 50  0001 C CNN
F 3 "~" H 3950 2500 50  0001 C CNN
	1    3950 2500
	0    1    1    0   
$EndComp
Wire Wire Line
	4100 2500 4150 2500
Wire Wire Line
	3800 2500 3650 2500
Connection ~ 3650 2200
Wire Wire Line
	3650 2500 3650 2200
Wire Wire Line
	3650 2500 3350 2500
Wire Wire Line
	3350 2500 3350 2400
Connection ~ 3650 2500
$Comp
L Device:C C2
U 1 1
P 3650 2850
F 0 "C2" V 3398 2850 50  0000 C CNN
F 1 "4.7nF" V 3489 2850 50  0000 C CNN
F 2 "" H 3688 2700 50  0001 C CNN
F 3 "~" H 3650 2850 50  0001 C CNN
	1    3650 2850
	0    1    1    0   
$EndComp
$Comp
L Device:R R10
U 1 1
P 4100 3100
F 0 "R10" H 4170 3146 50  0000 L CNN
F 1 "3.3M" H 4170 3055 50  0000 L CNN
F 2 "Resistor_THT:R_Axial_DIN0414_L11.9mm_D4.5mm_P15.24mm_Horizontal" V 4030 3100 50  0001 C CNN
F 3 "~" H 4100 3100 50  0001 C CNN
F 4 "https://www.tube-town.net/ttstore/xicon-carbon-film-resistor-1m-1-watt.html" H 4100 3100 50  0001 C CNN "Links"
	1    4100 3100
	1    0    0    -1  
$EndComp
$Comp
L power:GND #PWR0117
U 1 1
P 4100 3350
F 0 "#PWR0117" H 4100 3100 50  0001 C CNN
F 1 "GND" H 4105 3177 50  0000 C CNN
F 2 "" H 4100 3350 50  0001 C CNN
F 3 "" H 4100 3350 50  0001 C CNN
	1    4100 3350
	1    0    0    -1  
$EndComp
Wire Wire Line
	4100 3250 4100 3350
Wire Wire Line
	3500 2850 3350 2850
Wire Wire Line
	3350 2850 3350 2500
Connection ~ 3350 2500
Wire Wire Line
	4100 2850 4100 2700
Wire Wire Line
	3800 2850 4100 2850
Wire Wire Line
	4100 2950 4100 2850
Connection ~ 4100 2850
Wire Wire Line
	3650 1650 4150 1650
Wire Wire Line
	4150 1650 4150 1700
Wire Wire Line
	3650 1650 3650 2200
Wire Wire Line
	4100 2700 4150 2700
Wire Wire Line
	3350 1850 3350 1950
Wire Wire Line
	3150 1950 3350 1950
Connection ~ 3350 1950
Wire Wire Line
	3350 1950 3350 2100
$Comp
L power:GND #PWR0118
U 1 1
P 3200 4850
F 0 "#PWR0118" H 3200 4600 50  0001 C CNN
F 1 "GND" H 3205 4677 50  0000 C CNN
F 2 "" H 3200 4850 50  0001 C CNN
F 3 "" H 3200 4850 50  0001 C CNN
	1    3200 4850
	1    0    0    -1  
$EndComp
Wire Wire Line
	2650 4400 2650 4250
Wire Wire Line
	2650 4250 3200 4250
Wire Wire Line
	3200 4250 3200 4400
Connection ~ 2650 4250
Wire Wire Line
	2650 4250 2650 4100
Wire Wire Line
	3200 4700 3200 4850
Wire Wire Line
	2650 4700 2650 4850
Wire Wire Line
	4250 2200 4800 2200
Wire Wire Line
	4800 2200 4800 3700
Wire Wire Line
	4800 3700 4000 3700
Connection ~ 4250 2200
Wire Wire Line
	4000 3700 4000 4400
Wire Wire Line
	4150 4550 4500 4550
Connection ~ 5500 1600
Wire Wire Line
	4800 4550 5050 4550
Connection ~ 5050 4550
Wire Wire Line
	6450 900  6450 800 
Connection ~ 6450 800 
Wire Wire Line
	6450 800  6750 800 
$Comp
L power:GND #PWR0122
U 1 1
P 8350 6200
F 0 "#PWR0122" H 8350 5950 50  0001 C CNN
F 1 "GND" H 8355 6027 50  0000 C CNN
F 2 "" H 8350 6200 50  0001 C CNN
F 3 "" H 8350 6200 50  0001 C CNN
	1    8350 6200
	1    0    0    -1  
$EndComp
Wire Wire Line
	8350 6200 8350 6000
Wire Wire Line
	8450 800  9350 800 
Connection ~ 6800 2900
Wire Wire Line
	6800 2900 6800 3450
Wire Wire Line
	6800 2900 6900 2900
Wire Wire Line
	6800 2350 6800 2900
$Comp
L Device:R R23
U 1 1
P 6500 1850
F 0 "R23" V 6293 1850 50  0000 C CNN
F 1 "680" V 6384 1850 50  0000 C CNN
F 2 "" V 6430 1850 50  0001 C CNN
F 3 "~" H 6500 1850 50  0001 C CNN
	1    6500 1850
	0    1    1    0   
$EndComp
Wire Wire Line
	6650 1850 6800 1850
Connection ~ 6800 1850
Wire Wire Line
	1300 550  1300 3500
Wire Wire Line
	9900 550  9900 2650
Wire Wire Line
	7350 800  8450 800 
Connection ~ 7350 800 
Connection ~ 8450 800 
Wire Wire Line
	2750 1000 2750 800 
Wire Wire Line
	2750 800  5500 800 
Wire Wire Line
	5500 800  6450 800 
Connection ~ 5500 800 
Wire Wire Line
	10500 2850 10500 3150
$Comp
L Connector:AudioJack2 J2
U 1 1
P 10700 2750
F 0 "J2" H 10520 2825 50  0000 R CNN
F 1 "Line out" H 10520 2734 50  0000 R CNN
F 2 "Connector_Audio:Jack_6.35mm_Neutrik_NMJ4HCD2_Horizontal" H 10700 2750 50  0001 C CNN
F 3 "~" H 10700 2750 50  0001 C CNN
F 4 "https://www.tube-town.net/ttstore/cliff-6-3-mono-switched-jack.html" H 10700 2750 50  0001 C CNN "Links"
	1    10700 2750
	-1   0    0    1   
$EndComp
$Comp
L Device:R R27
U 1 1
P 9750 5150
F 0 "R27" H 9820 5196 50  0000 L CNN
F 1 "1.5K 1W" H 9820 5105 50  0000 L CNN
F 2 "Resistor_THT:R_Axial_DIN0414_L11.9mm_D4.5mm_P15.24mm_Horizontal" V 9680 5150 50  0001 C CNN
F 3 "~" H 9750 5150 50  0001 C CNN
	1    9750 5150
	1    0    0    -1  
$EndComp
$Comp
L power:GND #PWR0102
U 1 1
P 10350 5500
F 0 "#PWR0102" H 10350 5250 50  0001 C CNN
F 1 "GND" H 10355 5327 50  0000 C CNN
F 2 "" H 10350 5500 50  0001 C CNN
F 3 "" H 10350 5500 50  0001 C CNN
	1    10350 5500
	1    0    0    -1  
$EndComp
$Comp
L Device:CP C18
U 1 1
P 10350 5150
F 0 "C18" H 10468 5196 50  0000 L CNN
F 1 "22µF 50V" H 10468 5105 50  0000 L CNN
F 2 "Capacitor_THT:CP_Axial_L11.0mm_D6.0mm_P18.00mm_Horizontal" H 10388 5000 50  0001 C CNN
F 3 "~" H 10350 5150 50  0001 C CNN
F 4 "https://www.tube-town.net/ttstore/elektrolyt-47-f-63-volt.html" H 10350 5150 50  0001 C CNN "Links"
	1    10350 5150
	1    0    0    -1  
$EndComp
Wire Wire Line
	10350 5000 10350 4850
Wire Wire Line
	10350 4850 9750 4850
Wire Wire Line
	10350 5300 10350 5500
Wire Wire Line
	9750 4700 9750 4850
Connection ~ 9750 4850
Wire Wire Line
	9750 4850 9750 5000
$Comp
L power:GND #PWR0113
U 1 1
P 9750 5500
F 0 "#PWR0113" H 9750 5250 50  0001 C CNN
F 1 "GND" H 9755 5327 50  0000 C CNN
F 2 "" H 9750 5500 50  0001 C CNN
F 3 "" H 9750 5500 50  0001 C CNN
	1    9750 5500
	1    0    0    -1  
$EndComp
Wire Wire Line
	9750 5500 9750 5300
Wire Wire Line
	9400 4300 9550 4300
Wire Wire Line
	9400 4300 9400 4450
$Comp
L Device:R R25
U 1 1
P 9350 1150
F 0 "R25" H 9420 1196 50  0000 L CNN
F 1 "100K 1W" H 9420 1105 50  0000 L CNN
F 2 "Resistor_THT:R_Axial_DIN0414_L11.9mm_D4.5mm_P15.24mm_Horizontal" V 9280 1150 50  0001 C CNN
F 3 "~" H 9350 1150 50  0001 C CNN
F 4 "1W" H 9350 1150 50  0001 C CNN "Power"
F 5 "https://www.tube-town.net/ttstore/xicon-carbon-film-resistor-100k-1-watt.html" H 9350 1150 50  0001 C CNN "Links"
	1    9350 1150
	1    0    0    -1  
$EndComp
Wire Wire Line
	9350 1300 9350 2850
Wire Wire Line
	9350 1000 9350 800 
Connection ~ 9350 800 
Wire Wire Line
	9350 800  9550 800 
Wire Wire Line
	9350 3650 9850 3650
$Comp
L Device:R_POT Volume
U 1 1
P 9050 4300
F 0 "Volume" H 8981 4346 50  0000 R CNN
F 1 "A500K" H 8981 4255 50  0000 R CNN
F 2 "Potentiometer_THT:Potentiometer_Piher_PC-16_Single_Horizontal" H 9050 4300 50  0001 C CNN
F 3 "~" H 9050 4300 50  0001 C CNN
F 4 "https://www.tube-town.net/ttstore/potentiometer-bourns-500k-log-hrt.html" H 9050 4300 50  0001 C CNN "Links"
	1    9050 4300
	1    0    0    1   
$EndComp
Wire Wire Line
	9200 4300 9400 4300
Connection ~ 9400 4300
Wire Wire Line
	9050 2850 9050 4150
$Comp
L Device:C C14
U 1 1
P 9650 2850
F 0 "C14" V 9398 2850 50  0000 C CNN
F 1 "100nF 400V" V 9489 2850 50  0000 C CNN
F 2 "Capacitor_THT:C_Axial_L19.0mm_D7.5mm_P25.00mm_Horizontal" H 9688 2700 50  0001 C CNN
F 3 "~" H 9650 2850 50  0001 C CNN
F 4 "https://www.tube-town.net/ttstore/mallory-150-s-0-1-f-630-vdc.html" H 9650 2850 50  0001 C CNN "Links"
	1    9650 2850
	0    1    1    0   
$EndComp
Wire Wire Line
	9350 2850 9500 2850
Connection ~ 9350 2850
Wire Wire Line
	9350 2850 9350 3650
Wire Wire Line
	9800 2850 9850 2850
Wire Wire Line
	9400 4750 9400 4950
$Comp
L power:GND #PWR0114
U 1 1
P 9400 4950
F 0 "#PWR0114" H 9400 4700 50  0001 C CNN
F 1 "GND" H 9405 4777 50  0000 C CNN
F 2 "" H 9400 4950 50  0001 C CNN
F 3 "" H 9400 4950 50  0001 C CNN
	1    9400 4950
	1    0    0    -1  
$EndComp
$Comp
L Device:R R26
U 1 1
P 9400 4600
F 0 "R26" H 9470 4646 50  0000 L CNN
F 1 "1M" H 9470 4555 50  0000 L CNN
F 2 "Resistor_THT:R_Axial_DIN0414_L11.9mm_D4.5mm_P15.24mm_Horizontal" V 9330 4600 50  0001 C CNN
F 3 "~" H 9400 4600 50  0001 C CNN
F 4 "https://www.tube-town.net/ttstore/xicon-carbon-film-resistor-1m-1-watt.html" H 9400 4600 50  0001 C CNN "Links"
	1    9400 4600
	1    0    0    -1  
$EndComp
Wire Wire Line
	9850 3200 9850 3400
$Comp
L power:GND #PWR0123
U 1 1
P 9850 3400
F 0 "#PWR0123" H 9850 3150 50  0001 C CNN
F 1 "GND" H 9855 3227 50  0000 C CNN
F 2 "" H 9850 3400 50  0001 C CNN
F 3 "" H 9850 3400 50  0001 C CNN
	1    9850 3400
	1    0    0    -1  
$EndComp
$Comp
L Device:R R33
U 1 1
P 9850 3050
F 0 "R33" H 9920 3096 50  0000 L CNN
F 1 "470K" H 9920 3005 50  0000 L CNN
F 2 "Resistor_THT:R_Axial_DIN0414_L11.9mm_D4.5mm_P15.24mm_Horizontal" V 9780 3050 50  0001 C CNN
F 3 "~" H 9850 3050 50  0001 C CNN
F 4 "https://www.tube-town.net/ttstore/xicon-carbon-film-resistor-1m-1-watt.html" H 9850 3050 50  0001 C CNN "Links"
	1    9850 3050
	1    0    0    -1  
$EndComp
Wire Wire Line
	9850 2900 9850 2850
Connection ~ 9850 2850
Wire Wire Line
	9850 2850 9950 2850
Wire Notes Line rgb(194, 194, 194)
	3250 1150 3250 3600
Wire Notes Line rgb(194, 194, 194)
	3250 3600 4950 3600
Wire Notes Line rgb(194, 194, 194)
	4950 3600 4950 1150
Wire Notes Line rgb(194, 194, 194)
	4950 1150 3250 1150
Text Notes 3450 1100 0    50   ~ 0
Ultra Low\nTonestack
Wire Notes Line rgb(194, 194, 194)
	5650 4850 5650 6300
Wire Notes Line rgb(194, 194, 194)
	6800 4850 6800 6300
Text Notes 5800 4800 0    50   ~ 0
Ultra High\nBypass capacitor
Wire Notes Line rgb(194, 194, 194)
	5650 4850 6800 4850
Wire Notes Line rgb(194, 194, 194)
	5650 6300 6800 6300
$Comp
L Device:R_POT Trimpot
U 1 1
P 6050 1850
F 0 "Trimpot" H 5981 1896 50  0000 R CNN
F 1 "A1M" H 5981 1805 50  0000 R CNN
F 2 "Potentiometer_THT:Potentiometer_Piher_PC-16_Single_Horizontal" H 6050 1850 50  0001 C CNN
F 3 "~" H 6050 1850 50  0001 C CNN
F 4 "https://www.tube-town.net/ttstore/potentiometer-bourns-500k-log-hrt.html" H 6050 1850 50  0001 C CNN "Links"
	1    6050 1850
	1    0    0    1   
$EndComp
Wire Wire Line
	5900 1600 6050 1600
Wire Wire Line
	6050 1600 6050 1700
Wire Wire Line
	6200 1850 6350 1850
$Comp
L power:GND #PWR?
U 1 1
P 6050 2150
F 0 "#PWR?" H 6050 1900 50  0001 C CNN
F 1 "GND" H 6055 1977 50  0000 C CNN
F 2 "" H 6050 2150 50  0001 C CNN
F 3 "" H 6050 2150 50  0001 C CNN
	1    6050 2150
	1    0    0    -1  
$EndComp
Wire Wire Line
	6050 2000 6050 2150
Wire Notes Line rgb(62, 150, 194)
	6350 1500 6350 4700
Wire Notes Line rgb(62, 150, 194)
	6350 1500 9150 1500
Wire Notes Line rgb(62, 150, 194)
	9150 1500 9150 3050
Wire Notes Line rgb(62, 150, 194)
	9150 3050 8600 3050
Wire Notes Line rgb(62, 150, 194)
	7000 4750 6500 4750
Text Notes 7700 1450 0    50   ~ 0
Active Tonestack
Text Notes 5200 4200 0    50   ~ 0
Driver\nStage
Wire Notes Line rgb(62, 150, 194)
	7000 5450 7000 4750
Wire Notes Line rgb(62, 150, 194)
	7000 5450 8600 5450
Wire Notes Line rgb(62, 150, 194)
	8600 3050 8600 4700
Wire Notes Line rgb(62, 150, 194)
	8600 5450 8600 5300
Text Notes 6800 1000 0    50   ~ 0
Voltage\nDropping
Text Notes 7450 1250 0    50   ~ 0
Filter
Text Notes 6550 1250 0    50   ~ 0
Filter
$EndSCHEMATC
